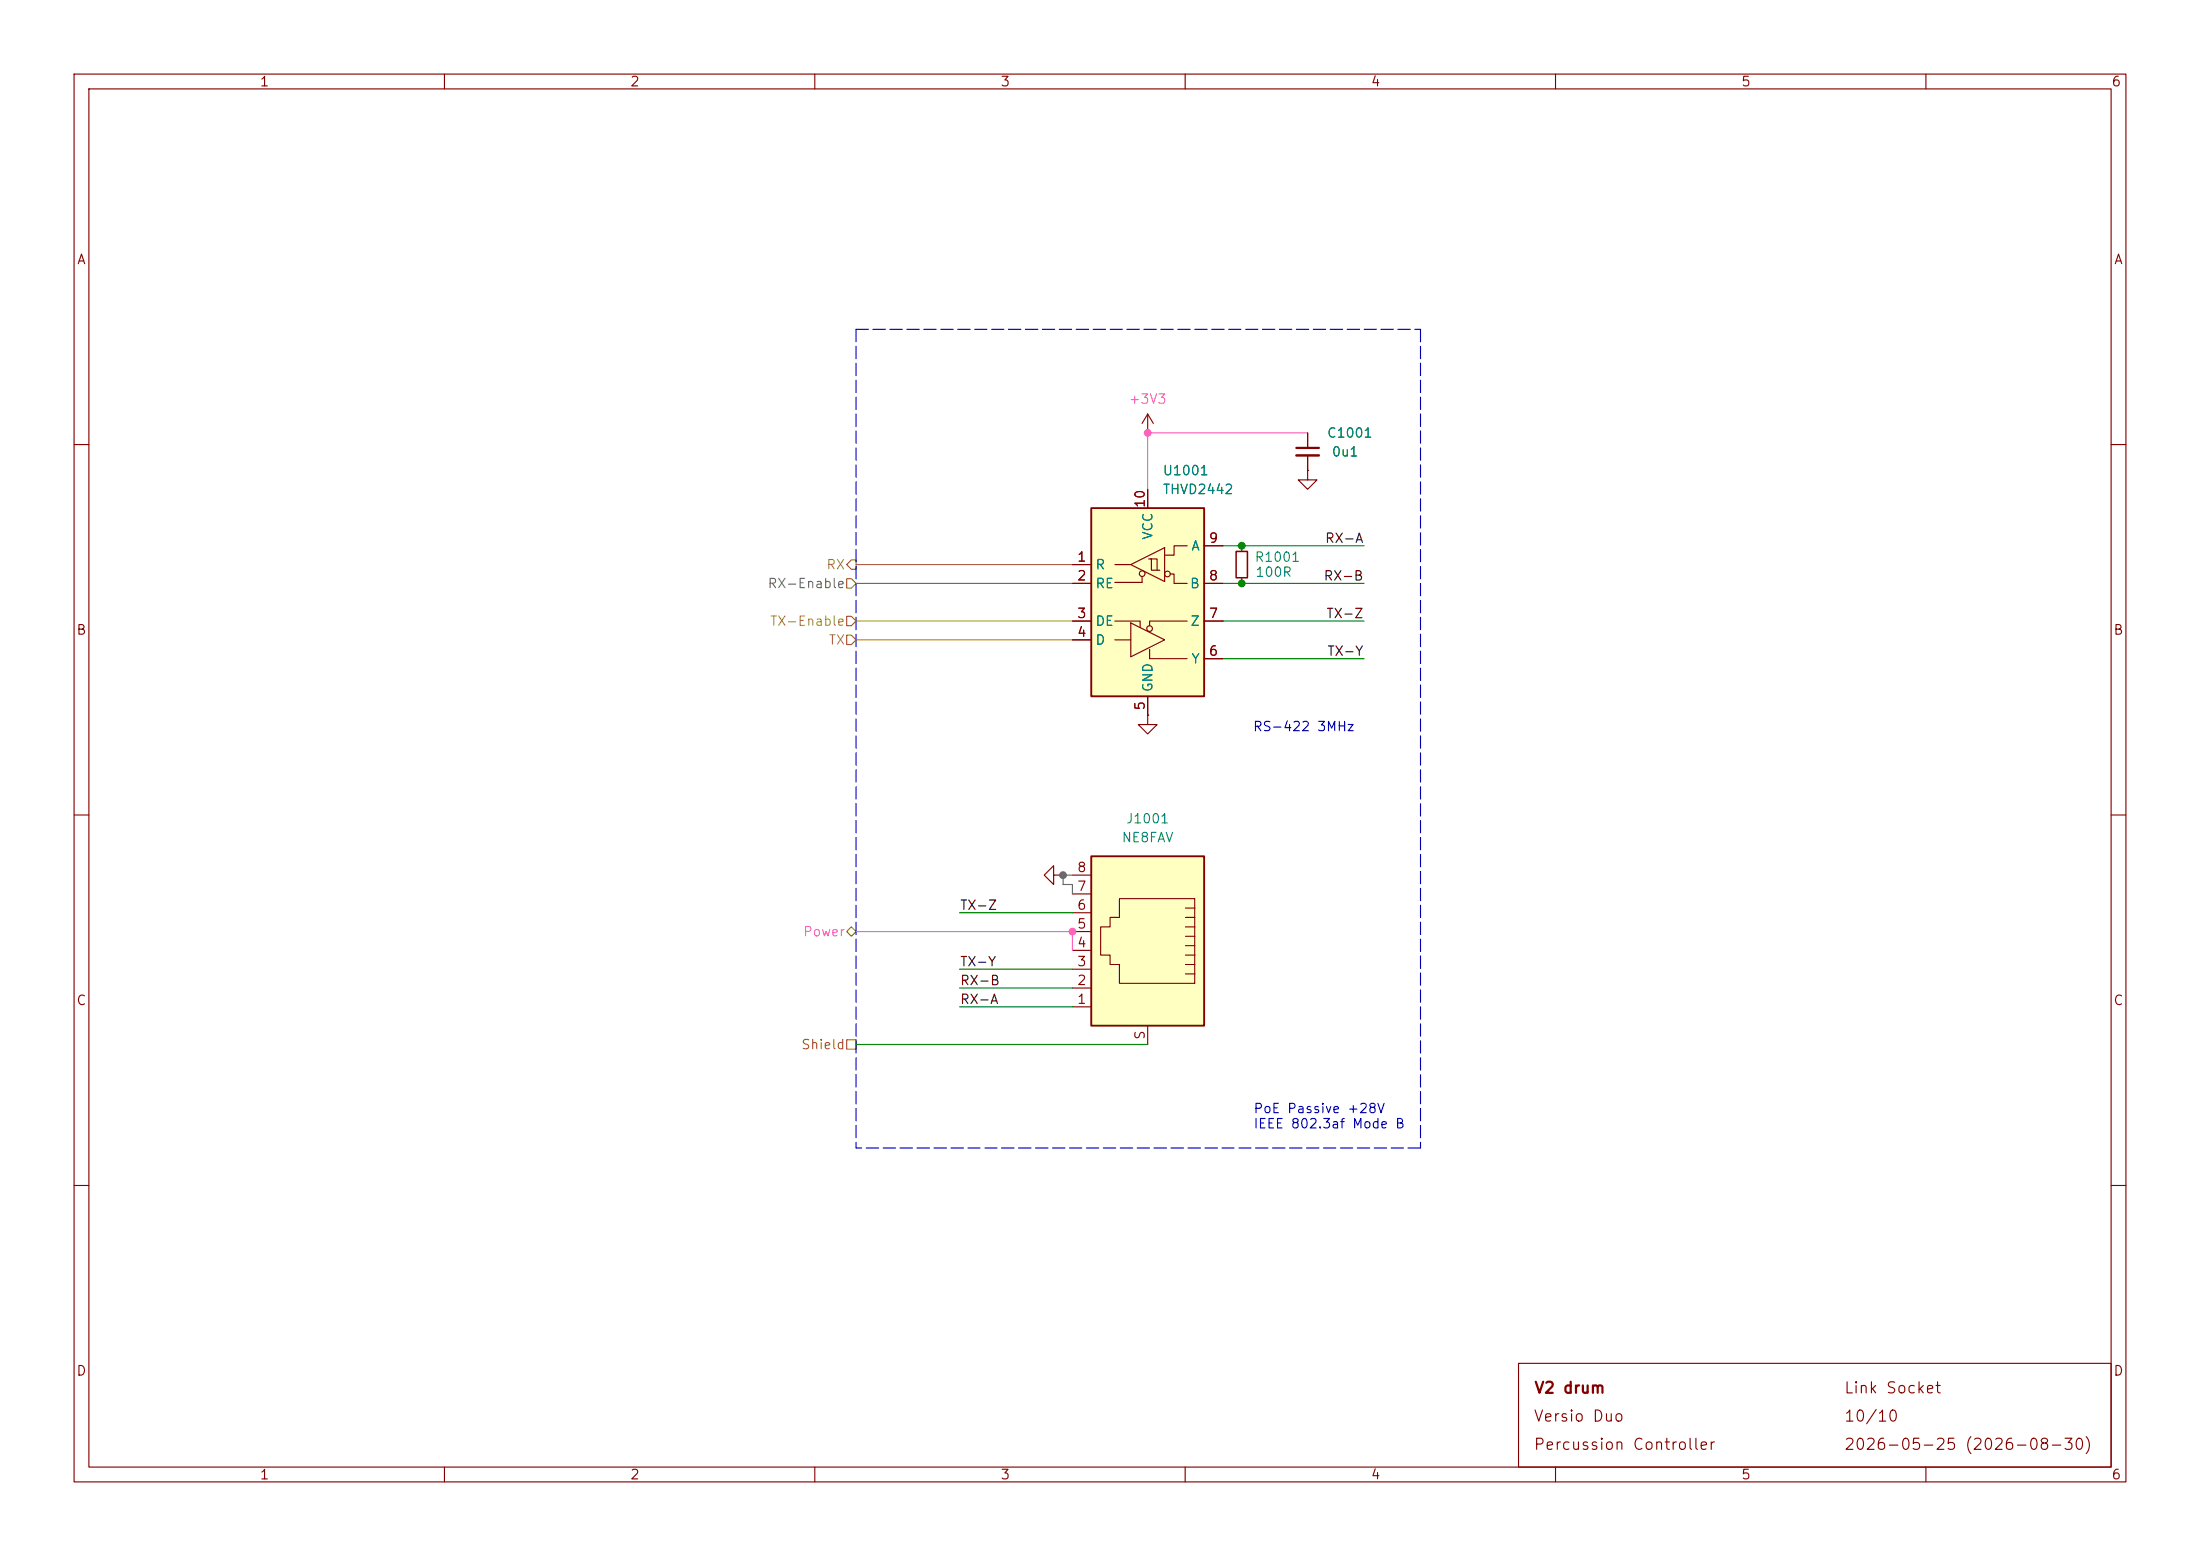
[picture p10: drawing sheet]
(kicad_sch
 (version 20260306)
 (generator "eeschema")
 (generator_version "10.0")
 (paper "A4")
 (title_block
  (title "V2 drum")
  (date "2026-08-30")
  (rev "2026-05-25")
  (company "Versio Duo")
  (comment 1 "Percussion Controller"))
 (lib_symbols
  (symbol "V2_Capacitor:1608_0u1"
   (pin_numbers (hide yes))
   (pin_names
    (offset 0.254) (hide yes)) (exclude_from_sim no) (in_bom yes) (on_board yes)
   (in_pos_files yes)
   (duplicate_pin_numbers_are_jumpers no)
   (property "Reference" "C" (at 2.54 1.27 0) (show_name no) (do_not_autoplace no) (effects (font (size 1.27 1.27)) (justify left)))
   (property "Value" "0u1" (at 2.54 -1.27 0) (show_name no) (do_not_autoplace no) (effects (font (size 1.27 1.27)) (justify left)))
   (property "Footprint" "V2_Capacitor_SMD:C_1608" (at 0 -17.78 0) (show_name no) (do_not_autoplace no) (hide yes) (effects (font (size 1.27 1.27))))
   (property "Datasheet" "" (at 0 0 0) (show_name no) (do_not_autoplace no) (hide yes) (effects (font (size 1.27 1.27))))
   (property "Description" "" (at 0 -13.462 0) (show_name no) (do_not_autoplace no) (hide yes) (effects (font (size 1.27 1.27))))
   (property "Mouser" "810-CGA3E2X7R1H104MA" (at 0 -20.32 0) (show_name yes) (do_not_autoplace no) (hide yes) (effects (font (size 1.27 1.27))))
   (property "Id" "Capacitor:${SYMBOL_NAME}" (at 0 -15.24 0) (show_name yes) (do_not_autoplace no) (hide yes) (effects (font (size 1.27 1.27))))
   (property "Manufacturer" "TDK" (at 0 -15.24 0) (show_name yes) (do_not_autoplace no) (hide yes) (effects (font (size 1.27 1.27))))
   (property "Product" "CGA3E2X7R1H104M080AA" (at 0 -17.78 0) (show_name yes) (do_not_autoplace no) (hide yes) (effects (font (size 1.27 1.27))))
   (property "Rating" "50V" (at 0 -22.86 0) (show_name yes) (do_not_autoplace no) (hide yes) (effects (font (size 1.27 1.27))))
   (symbol "1608_0u1_0_1"
    (polyline (pts (xy -1.524 0.508) (xy 1.524 0.508)) (stroke (width 0.3048) (type default)) (fill (type none)))
    (polyline (pts (xy -1.524 -0.508) (xy 1.524 -0.508)) (stroke (width 0.3302) (type default)) (fill (type none))))
   (symbol "1608_0u1_1_1"
    (pin passive line (at 0 2.54 270) (length 2.032) (name "" (effects (font (size 1.27 1.27)))) (number "1" (effects (font (size 1.27 1.27)))))
    (pin passive line (at 0 -2.54 90) (length 2.032) (name "" (effects (font (size 1.27 1.27)))) (number "2" (effects (font (size 1.27 1.27))))))
   (embedded_fonts no))
  (symbol "V2_Connector_EtherCon:NE8FAV"
   (pin_names
    (offset 1.016)) (exclude_from_sim no) (in_bom yes) (on_board yes)
   (in_pos_files yes)
   (duplicate_pin_numbers_are_jumpers no)
   (property "Reference" "J" (at -5.08 17.78 0) (show_name no) (do_not_autoplace no) (effects (font (size 1.27 1.27)) (justify right)))
   (property "Value" "NE8FAV" (at 2.54 13.97 0) (show_name no) (do_not_autoplace no) (effects (font (size 1.27 1.27)) (justify left)))
   (property "Footprint" "V2_Connector_EtherCon:NE8FAV" (at 0 -22.86 0) (show_name no) (do_not_autoplace no) (hide yes) (effects (font (size 1.27 1.27))))
   (property "Datasheet" "" (at 0 0.635 90) (show_name no) (do_not_autoplace no) (hide yes) (effects (font (size 1.27 1.27))))
   (property "Description" "" (at 0 0 0) (show_name no) (do_not_autoplace no) (hide yes) (effects (font (size 1.27 1.27))))
   (property "Mouser" "568-NE8FAV-SD" (at 0 -30.48 0) (show_name yes) (do_not_autoplace no) (hide yes) (effects (font (size 1.27 1.27))))
   (property "Manufacturer" "Neutrik" (at 0 -25.4 0) (show_name yes) (do_not_autoplace no) (hide yes) (effects (font (size 1.27 1.27))))
   (property "Product" "NE8FAV-SD" (at 0 -27.94 0) (show_name yes) (do_not_autoplace no) (hide yes) (effects (font (size 1.27 1.27))))
   (property "Id" "EtherCon:${SYMBOL_NAME}" (at 0 -33.02 0) (show_name yes) (do_not_autoplace no) (hide yes) (effects (font (size 1.27 1.27))))
   (property "Rating" "CAT5e" (at 0 -35.56 0) (show_name yes) (do_not_autoplace no) (hide yes) (effects (font (size 1.27 1.27))))
   (symbol "NE8FAV_0_1"
    (polyline (pts (xy -6.35 1.905) (xy -5.08 1.905) (xy -5.08 1.905)) (stroke (width 0) (type default)) (fill (type none)))
    (polyline (pts (xy -6.35 0.635) (xy -5.08 0.635) (xy -5.08 0.635)) (stroke (width 0) (type default)) (fill (type none)))
    (polyline (pts (xy -6.35 -0.635) (xy -5.08 -0.635) (xy -5.08 -0.635)) (stroke (width 0) (type default)) (fill (type none)))
    (polyline (pts (xy -6.35 -1.905) (xy -5.08 -1.905) (xy -5.08 -1.905)) (stroke (width 0) (type default)) (fill (type none)))
    (polyline (pts (xy -6.35 -3.175) (xy -5.08 -3.175) (xy -5.08 -3.175)) (stroke (width 0) (type default)) (fill (type none)))
    (polyline (pts (xy -6.35 -4.445) (xy -6.35 6.985) (xy 3.81 6.985) (xy 3.81 4.445) (xy 5.08 4.445) (xy 5.08 3.175) (xy 6.35 3.175) (xy 6.35 -0.635) (xy 5.08 -0.635) (xy 5.08 -1.905) (xy 3.81 -1.905) (xy 3.81 -4.445) (xy -6.35 -4.445) (xy -6.35 -4.445)) (stroke (width 0) (type default)) (fill (type none)))
    (polyline (pts (xy -5.08 5.715) (xy -6.35 5.715)) (stroke (width 0) (type default)) (fill (type none)))
    (polyline (pts (xy -5.08 4.445) (xy -6.35 4.445)) (stroke (width 0) (type default)) (fill (type none)))
    (polyline (pts (xy -5.08 3.175) (xy -6.35 3.175) (xy -6.35 3.175)) (stroke (width 0) (type default)) (fill (type none)))
    (rectangle (start 7.62 12.7) (end -7.62 -10.16) (stroke (width 0.254) (type default)) (fill (type background))))
   (symbol "NE8FAV_1_1"
    (pin passive line (at 10.16 -7.62 180) (length 2.54) (name "" (effects (font (size 1.27 1.27)))) (number "1" (effects (font (size 1.27 1.27)))))
    (pin passive line (at 10.16 -5.08 180) (length 2.54) (name "" (effects (font (size 1.27 1.27)))) (number "2" (effects (font (size 1.27 1.27)))))
    (pin passive line (at 10.16 -2.54 180) (length 2.54) (name "" (effects (font (size 1.27 1.27)))) (number "3" (effects (font (size 1.27 1.27)))))
    (pin passive line (at 10.16 0 180) (length 2.54) (name "" (effects (font (size 1.27 1.27)))) (number "4" (effects (font (size 1.27 1.27)))))
    (pin passive line (at 10.16 2.54 180) (length 2.54) (name "" (effects (font (size 1.27 1.27)))) (number "5" (effects (font (size 1.27 1.27)))))
    (pin passive line (at 10.16 5.08 180) (length 2.54) (name "" (effects (font (size 1.27 1.27)))) (number "6" (effects (font (size 1.27 1.27)))))
    (pin passive line (at 10.16 7.62 180) (length 2.54) (name "" (effects (font (size 1.27 1.27)))) (number "7" (effects (font (size 1.27 1.27)))))
    (pin passive line (at 10.16 10.16 180) (length 2.54) (name "" (effects (font (size 1.27 1.27)))) (number "8" (effects (font (size 1.27 1.27)))))
    (pin passive line (at 0 -12.7 90) (length 2.54) (name "" (effects (font (size 1.27 1.27)))) (number "S" (effects (font (size 1.27 1.27))))))
   (embedded_fonts no))
  (symbol "V2_Interface_RS485:THVD2442" (exclude_from_sim no) (in_bom yes) (on_board yes)
   (in_pos_files yes)
   (duplicate_pin_numbers_are_jumpers no)
   (property "Reference" "U" (at 2.54 17.78 0) (show_name no) (do_not_autoplace no) (effects (font (size 1.27 1.27)) (justify left)))
   (property "Value" "THVD2442" (at 2.54 15.24 0) (show_name no) (do_not_autoplace no) (effects (font (size 1.27 1.27)) (justify left)))
   (property "Footprint" "V2_Package_SON:VSON-10-4-1EP_3x3mm_P0.5mm_EP1.65x2.4mm_ThermalVias" (at 0 -43.18 0) (show_name no) (do_not_autoplace no) (hide yes) (effects (font (size 1.27 1.27))))
   (property "Datasheet" "" (at 0 -22.86 0) (show_name no) (do_not_autoplace no) (hide yes) (effects (font (size 1.27 1.27))))
   (property "Description" "" (at 0 0 0) (show_name no) (do_not_autoplace no) (hide yes) (effects (font (size 1.27 1.27))))
   (property "Mouser" "595-THVD2442DRCR" (at 0 -36.83 0) (show_name yes) (do_not_autoplace no) (hide yes) (effects (font (size 1.27 1.27))))
   (property "Product" "THVD2442DRCR " (at 0 -34.29 0) (show_name yes) (do_not_autoplace no) (hide yes) (effects (font (size 1.27 1.27))))
   (property "Manufacturer" "Texas Instruments" (at 0 -29.21 0) (show_name yes) (do_not_autoplace no) (hide yes) (effects (font (size 1.27 1.27))))
   (property "Id" "RS485:${SYMBOL_NAME}" (at 0 -31.75 0) (show_name yes) (do_not_autoplace no) (hide yes) (effects (font (size 1.27 1.27))))
   (property "Rating" "20Mbps" (at 1.27 -39.37 0) (show_name yes) (do_not_autoplace no) (hide yes) (effects (font (size 1.27 1.27))))
   (symbol "THVD2442_0_1"
    (rectangle (start -7.62 12.7) (end 7.62 -12.7) (stroke (width 0.254) (type default)) (fill (type background)))
    (polyline (pts (xy -4.445 -5.08) (xy -2.286 -5.08)) (stroke (width 0) (type default)) (fill (type none)))
    (polyline (pts (xy -2.286 5.08) (xy -4.4335 5.08)) (stroke (width 0) (type default)) (fill (type none)))
    (polyline (pts (xy -2.286 -2.794) (xy -2.286 -7.366) (xy 2.286 -5.08) (xy -2.286 -2.794)) (stroke (width 0) (type default)) (fill (type none)))
    (polyline (pts (xy -1.016 -3.429) (xy -1.016 -2.54) (xy -4.445 -2.54)) (stroke (width 0) (type default)) (fill (type none)))
    (polyline (pts (xy -0.762 3.429) (xy -0.762 2.667)) (stroke (width 0) (type default)) (fill (type none)))
    (polyline (pts (xy -0.762 2.667) (xy -4.4468 2.6741)) (stroke (width 0) (type default)) (fill (type none)))
    (circle (center -0.7445 3.8547) (radius 0.381) (stroke (width 0) (type default)) (fill (type none)))
    (circle (center 0.254 -3.556) (radius 0.381) (stroke (width 0) (type default)) (fill (type none)))
    (polyline (pts (xy 1.27 4.318) (xy 1.27 5.842) (xy 0.381 5.842)) (stroke (width 0) (type default)) (fill (type none)))
    (polyline (pts (xy 1.651 4.318) (xy 0.635 4.318) (xy 0.508 4.318) (xy 0.508 5.842) (xy 0.127 5.842)) (stroke (width 0) (type default)) (fill (type none)))
    (polyline (pts (xy 2.286 7.366) (xy 2.286 2.794) (xy -2.286 5.08) (xy 2.286 7.366)) (stroke (width 0) (type default)) (fill (type none)))
    (polyline (pts (xy 2.286 6.35) (xy 3.556 6.35) (xy 3.556 7.62) (xy 5.334 7.62)) (stroke (width 0) (type default)) (fill (type none)))
    (circle (center 2.667 3.81) (radius 0.381) (stroke (width 0) (type default)) (fill (type none)))
    (polyline (pts (xy 3.048 3.81) (xy 3.556 3.81) (xy 3.556 2.54) (xy 5.334 2.54)) (stroke (width 0) (type default)) (fill (type none)))
    (polyline (pts (xy 5.334 -2.54) (xy 0.254 -2.54) (xy 0.254 -3.175)) (stroke (width 0) (type default)) (fill (type none)))
    (polyline (pts (xy 5.334 -7.62) (xy 0.254 -7.62) (xy 0.254 -6.35)) (stroke (width 0) (type default)) (fill (type none))))
   (symbol "THVD2442_1_1"
    (pin output line (at -10.16 5.08 0) (length 2.54) (name "R" (effects (font (size 1.27 1.27)))) (number "1" (effects (font (size 1.27 1.27)))))
    (pin input line (at -10.16 2.54 0) (length 2.54) (name "RE" (effects (font (size 1.27 1.27)))) (number "2" (effects (font (size 1.27 1.27)))))
    (pin input line (at -10.16 -2.54 0) (length 2.54) (name "DE" (effects (font (size 1.27 1.27)))) (number "3" (effects (font (size 1.27 1.27)))))
    (pin input line (at -10.16 -5.08 0) (length 2.54) (name "D" (effects (font (size 1.27 1.27)))) (number "4" (effects (font (size 1.27 1.27)))))
    (pin power_in line (at 0 -15.24 90) (length 2.54) (name "GND" (effects (font (size 1.27 1.27)))) (number "5" (effects (font (size 1.27 1.27)))))
    (pin output line (at 10.16 -7.62 180) (length 2.54) (name "Y" (effects (font (size 1.27 1.27)))) (number "6" (effects (font (size 1.27 1.27)))))
    (pin output line (at 10.16 -2.54 180) (length 2.54) (name "Z" (effects (font (size 1.27 1.27)))) (number "7" (effects (font (size 1.27 1.27)))))
    (pin input line (at 10.16 2.54 180) (length 2.54) (name "B" (effects (font (size 1.27 1.27)))) (number "8" (effects (font (size 1.27 1.27)))))
    (pin input line (at 10.16 7.62 180) (length 2.54) (name "A" (effects (font (size 1.27 1.27)))) (number "9" (effects (font (size 1.27 1.27)))))
    (pin power_in line (at 0 15.24 270) (length 2.54) (name "VCC" (effects (font (size 1.27 1.27)))) (number "10" (effects (font (size 1.27 1.27)))))
    (pin passive line (at 0 -15.24 90) (length 2.54) (hide yes) (name "GND" (effects (font (size 1.27 1.27)))) (number "11" (effects (font (size 1.27 1.27))))))
   (embedded_fonts no))
  (symbol "V2_Resistor:1608_100R"
   (pin_numbers (hide yes))
   (pin_names
    (offset 0.254) (hide yes)) (exclude_from_sim no) (in_bom yes) (on_board yes)
   (in_pos_files yes)
   (duplicate_pin_numbers_are_jumpers no)
   (property "Reference" "R" (at 1.27 1.27 0) (show_name no) (do_not_autoplace no) (effects (font (size 1.27 1.27)) (justify left)))
   (property "Value" "100R" (at 1.27 -1.27 0) (show_name no) (do_not_autoplace no) (effects (font (size 1.27 1.27)) (justify left)))
   (property "Footprint" "V2_Resistor_SMD:R_1608" (at 0 -16.51 0) (show_name no) (do_not_autoplace no) (hide yes) (effects (font (size 1.27 1.27))))
   (property "Datasheet" "" (at 0 0 0) (show_name no) (do_not_autoplace no) (hide yes) (effects (font (size 1.27 1.27))))
   (property "Description" "" (at 0 -12.192 0) (show_name no) (do_not_autoplace no) (hide yes) (effects (font (size 1.27 1.27))))
   (property "Mouser" "71-CRCW0603100RFKEAH" (at 0 -25.4 0) (show_name yes) (do_not_autoplace no) (hide yes) (effects (font (size 1.27 1.27))))
   (property "Id" "Resistor:${SYMBOL_NAME}" (at 0 -13.97 0) (show_name yes) (do_not_autoplace no) (hide yes) (effects (font (size 1.27 1.27))))
   (property "Rating" "330mW" (at 0 -22.86 0) (show_name yes) (do_not_autoplace no) (hide yes) (effects (font (size 1.27 1.27))))
   (property "Manufacturer" "Vishay" (at 0 -17.78 0) (show_name yes) (do_not_autoplace no) (hide yes) (effects (font (size 1.27 1.27))))
   (property "Product" "CRCW0603100RFKEAHP" (at 0 -20.32 0) (show_name yes) (do_not_autoplace no) (hide yes) (effects (font (size 1.27 1.27))))
   (symbol "1608_100R_0_1"
    (rectangle (start -0.762 1.778) (end 0.762 -1.778) (stroke (width 0.2032) (type default)) (fill (type none))))
   (symbol "1608_100R_1_1"
    (pin passive line (at 0 2.54 270) (length 0.762) (name "" (effects (font (size 1.27 1.27)))) (number "1" (effects (font (size 1.27 1.27)))))
    (pin passive line (at 0 -2.54 90) (length 0.762) (name "" (effects (font (size 1.27 1.27)))) (number "2" (effects (font (size 1.27 1.27))))))
   (embedded_fonts no))
  (symbol "V2_power:+3V3"
   (power global)
   (pin_numbers (hide yes))
   (pin_names
    (offset 0) (hide yes)) (exclude_from_sim no) (in_bom yes) (on_board yes)
   (in_pos_files yes)
   (duplicate_pin_numbers_are_jumpers no)
   (property "Reference" "#PWR" (at 0 -12.7 0) (show_name no) (do_not_autoplace no) (hide yes) (effects (font (size 1.27 1.27))))
   (property "Value" "+3V3" (at 0 5.08 0) (show_name no) (do_not_autoplace no) (effects (font (size 1.27 1.27) (color 255 92 187 1))))
   (property "Footprint" "" (at 0 0 0) (show_name no) (do_not_autoplace no) (hide yes) (effects (font (size 1.27 1.27))))
   (property "Datasheet" "" (at 0 0 0) (show_name no) (do_not_autoplace no) (hide yes) (effects (font (size 1.27 1.27))))
   (property "Description" "" (at 0 -14.986 0) (show_name no) (do_not_autoplace no) (hide yes) (effects (font (size 1.27 1.27))))
   (symbol "+3V3_0_1"
    (polyline (pts (xy -0.762 1.27) (xy 0 2.54)) (stroke (width 0) (type default)) (fill (type none)))
    (polyline (pts (xy 0 2.54) (xy 0.762 1.27)) (stroke (width 0) (type default)) (fill (type none)))
    (polyline (pts (xy 0 0) (xy 0 2.54)) (stroke (width 0) (type default)) (fill (type none))))
   (symbol "+3V3_1_1"
    (pin power_in line (at 0 0 90) (length 0) (name "" (effects (font (size 1.27 1.27)))) (number "1" (effects (font (size 1.27 1.27))))))
   (embedded_fonts no))
  (symbol "V2_power:GND"
   (power global)
   (pin_numbers (hide yes))
   (pin_names
    (offset 0) (hide yes)) (exclude_from_sim no) (in_bom yes) (on_board yes)
   (in_pos_files yes)
   (duplicate_pin_numbers_are_jumpers no)
   (property "Reference" "#PWR" (at 0 -7.62 0) (show_name no) (do_not_autoplace no) (hide yes) (effects (font (size 1.27 1.27))))
   (property "Value" "GND" (at 0 -5.08 0) (show_name no) (do_not_autoplace no) (hide yes) (effects (font (size 1.27 1.27))))
   (property "Footprint" "" (at 0 0 0) (show_name no) (do_not_autoplace no) (hide yes) (effects (font (size 1.27 1.27))))
   (property "Datasheet" "" (at 0 0 0) (show_name no) (do_not_autoplace no) (hide yes) (effects (font (size 1.27 1.27))))
   (property "Description" "" (at 0 -12.7 0) (show_name no) (do_not_autoplace no) (hide yes) (effects (font (size 1.27 1.27))))
   (symbol "GND_0_1"
    (polyline (pts (xy 0 0) (xy 0 -1.27) (xy 1.27 -1.27) (xy 0 -2.54) (xy -1.27 -1.27) (xy 0 -1.27)) (stroke (width 0) (type default)) (fill (type none))))
   (symbol "GND_1_1"
    (pin power_in line (at 0 0 270) (length 0) (name "" (effects (font (size 1.27 1.27)))) (number "1" (effects (font (size 1.27 1.27))))))
   (embedded_fonts no)))
 (text "PoE Passive +28V\nIEEE 802.3af Mode B"
  (exclude_from_sim no)
  (at 169.164 150.876 0)
  (effects (font (size 1.27 1.27)) (justify left)))
 (text "RS-422 3MHz"
  (exclude_from_sim no)
  (at 176.022 98.298 0)
  (effects (font (size 1.27 1.27))))
 (junction
  (at 143.51 118.11)
  (diameter 0)
  (color 0 0 0 0))
 (junction
  (at 154.94 58.42)
  (diameter 0)
  (color 0 0 0 0))
 (junction
  (at 144.78 125.73)
  (diameter 0)
  (color 0 0 0 0))
 (junction
  (at 167.64 73.66)
  (diameter 0)
  (color 0 0 0 0))
 (junction
  (at 167.64 78.74)
  (diameter 0)
  (color 0 0 0 0))
 (wire
  (pts (xy 144.78 125.73) (xy 144.78 128.27))
  (stroke (width 0) (type default)))
 (wire
  (pts (xy 144.78 133.35) (xy 129.54 133.35))
  (stroke (width 0) (type default)))
 (wire
  (pts (xy 154.94 58.42) (xy 176.53 58.42))
  (stroke (width 0) (type default)))
 (wire
  (pts (xy 115.57 78.74) (xy 144.78 78.74))
  (stroke (width 0) (type default)))
 (wire
  (pts (xy 144.78 135.89) (xy 129.54 135.89))
  (stroke (width 0) (type default)))
 (wire
  (pts (xy 115.57 83.82) (xy 144.78 83.82))
  (stroke (width 0) (type default)))
 (polyline
  (pts (xy 115.57 44.45) (xy 115.57 154.94))
  (stroke (width 0) (type dash)))
 (wire
  (pts (xy 144.78 119.38) (xy 144.78 120.65))
  (stroke (width 0) (type default)))
 (polyline
  (pts (xy 115.57 44.45) (xy 191.77 44.45))
  (stroke (width 0) (type dash)))
 (wire
  (pts (xy 115.57 76.2) (xy 144.78 76.2))
  (stroke (width 0) (type default)))
 (wire
  (pts (xy 144.78 119.38) (xy 143.51 119.38))
  (stroke (width 0) (type default)))
 (wire
  (pts (xy 144.78 130.81) (xy 129.54 130.81))
  (stroke (width 0) (type default)))
 (wire
  (pts (xy 165.1 88.9) (xy 184.15 88.9))
  (stroke (width 0) (type default)))
 (wire
  (pts (xy 115.57 140.97) (xy 154.94 140.97))
  (stroke (width 0) (type default)))
 (wire
  (pts (xy 165.1 78.74) (xy 167.64 78.74))
  (stroke (width 0) (type default)))
 (wire
  (pts (xy 144.78 123.19) (xy 129.54 123.19))
  (stroke (width 0) (type default)))
 (wire
  (pts (xy 167.64 73.66) (xy 184.15 73.66))
  (stroke (width 0) (type default)))
 (wire
  (pts (xy 165.1 83.82) (xy 184.15 83.82))
  (stroke (width 0) (type default)))
 (wire
  (pts (xy 167.64 78.74) (xy 184.15 78.74))
  (stroke (width 0) (type default)))
 (wire
  (pts (xy 154.94 58.42) (xy 154.94 66.04))
  (stroke (width 0) (type default)))
 (polyline
  (pts (xy 191.77 44.45) (xy 191.77 154.94))
  (stroke (width 0) (type dash)))
 (wire
  (pts (xy 165.1 73.66) (xy 167.64 73.66))
  (stroke (width 0) (type default)))
 (wire
  (pts (xy 115.57 125.73) (xy 144.78 125.73))
  (stroke (width 0) (type default)))
 (polyline
  (pts (xy 191.77 154.94) (xy 115.57 154.94))
  (stroke (width 0) (type dash)))
 (wire
  (pts (xy 143.51 119.38) (xy 143.51 118.11))
  (stroke (width 0) (type default)))
 (wire
  (pts (xy 115.57 86.36) (xy 144.78 86.36))
  (stroke (width 0) (type default)))
 (wire
  (pts (xy 144.78 118.11) (xy 143.51 118.11))
  (stroke (width 0) (type default)))
 (label "TX-Y"
  (at 129.54 130.81 0)
  (effects (font (size 1.27 1.27)) (justify left bottom)))
 (label "RX-A"
  (at 129.54 135.89 0)
  (effects (font (size 1.27 1.27)) (justify left bottom)))
 (label "TX-Z"
  (at 129.54 123.19 0)
  (effects (font (size 1.27 1.27)) (justify left bottom)))
 (label "RX-B"
  (at 129.54 133.35 0)
  (effects (font (size 1.27 1.27)) (justify left bottom)))
 (label "TX-Y"
  (at 184.15 88.9 180)
  (effects (font (size 1.27 1.27)) (justify right bottom)))
 (label "RX-A"
  (at 184.15 73.66 180)
  (effects (font (size 1.27 1.27)) (justify right bottom)))
 (label "RX-B"
  (at 184.15 78.74 180)
  (effects (font (size 1.27 1.27)) (justify right bottom)))
 (label "TX-Z"
  (at 184.15 83.82 180)
  (effects (font (size 1.27 1.27)) (justify right bottom)))
 (hierarchical_label "TX-Enable"
  (shape input)
  (at 115.57 83.82 180)
  (effects (font (size 1.27 1.27)) (justify right)))
 (hierarchical_label "RX-Enable"
  (shape input)
  (at 115.57 78.74 180)
  (effects (font (size 1.27 1.27)) (justify right)))
 (hierarchical_label "Shield"
  (shape passive)
  (at 115.57 140.97 180)
  (effects (font (size 1.27 1.27)) (justify right)))
 (hierarchical_label "TX"
  (shape input)
  (at 115.57 86.36 180)
  (effects (font (size 1.27 1.27)) (justify right)))
 (hierarchical_label "Power"
  (shape bidirectional)
  (at 115.57 125.73 180)
  (effects (font (size 1.27 1.27)) (justify right)))
 (hierarchical_label "RX"
  (shape output)
  (at 115.57 76.2 180)
  (effects (font (size 1.27 1.27)) (justify right)))
 (symbol
  (lib_id "V2_power:+3V3")
  (at 154.94 58.42 0)
  (unit 1)
  (body_style 1)
  (exclude_from_sim no)
  (in_bom yes)
  (on_board yes)
  (in_pos_files yes)
  (dnp no)
  (property "Reference" "#PWR01002" (at 154.94 62.23 0) (hide yes) (show_name no) (do_not_autoplace no) (effects (font (size 1.27 1.27))))
  (property "Value" "+3V3" (at 154.94 53.848 0) (show_name no) (do_not_autoplace no) (effects (font (size 1.27 1.27) (color 255 92 187 1))))
  (property "Footprint" "" (at 154.94 58.42 0) (hide yes) (show_name no) (do_not_autoplace no) (effects (font (size 1.27 1.27))))
  (property "Datasheet" "" (at 154.94 58.42 0) (hide yes) (show_name no) (do_not_autoplace no) (effects (font (size 1.27 1.27))))
  (property "Description" "" (at 154.94 58.42 0) (hide yes) (show_name no) (do_not_autoplace no) (effects (font (size 1.27 1.27))))
  (pin "1"))
 (symbol
  (lib_id "V2_Interface_RS485:THVD2442")
  (at 154.94 81.28 0)
  (unit 1)
  (body_style 1)
  (exclude_from_sim no)
  (in_bom yes)
  (on_board yes)
  (in_pos_files yes)
  (dnp no)
  (property "Reference" "U1001" (at 156.8959 63.5 0) (show_name no) (do_not_autoplace no) (effects (font (size 1.27 1.27)) (justify left)))
  (property "Value" "THVD2442" (at 156.8959 66.04 0) (show_name no) (do_not_autoplace no) (effects (font (size 1.27 1.27)) (justify left)))
  (property "Footprint" "V2_Package_SON:VSON-10-4-1EP_3x3mm_P0.5mm_EP1.65x2.4mm_ThermalVias" (at 154.94 124.46 0) (hide yes) (show_name no) (do_not_autoplace no) (effects (font (size 1.27 1.27))))
  (property "Datasheet" "" (at 154.94 104.14 0) (hide yes) (show_name no) (do_not_autoplace no) (effects (font (size 1.27 1.27))))
  (property "Description" "" (at 154.94 81.28 0) (hide yes) (show_name no) (do_not_autoplace no) (effects (font (size 1.27 1.27))))
  (property "Mouser" "595-THVD2442DRCR" (at 154.94 81.28 0) (hide yes) (show_name no) (do_not_autoplace no) (effects (font (size 1.27 1.27))))
  (property "Product" "THVD2442DRCR " (at 154.94 114.3 0) (hide yes) (show_name no) (do_not_autoplace no) (effects (font (size 1.27 1.27))))
  (property "Manufacturer" "Texas Instruments" (at 154.94 111.76 0) (hide yes) (show_name no) (do_not_autoplace no) (effects (font (size 1.27 1.27))))
  (property "Id" "RS485:${SYMBOL_NAME}" (at 154.94 113.03 0) (hide yes) (show_name no) (do_not_autoplace no) (effects (font (size 1.27 1.27))))
  (property "Rating" "20Mbps" (at 156.21 120.65 0) (hide yes) (show_name no) (do_not_autoplace no) (effects (font (size 1.27 1.27))))
  (pin "1")
  (pin "10")
  (pin "11")
  (pin "2")
  (pin "3")
  (pin "4")
  (pin "5")
  (pin "6")
  (pin "7")
  (pin "8")
  (pin "9"))
 (symbol
  (lib_id "V2_Connector_EtherCon:NE8FAV")
  (at 154.94 128.27 0)
  (mirror y)
  (unit 1)
  (body_style 1)
  (exclude_from_sim no)
  (in_bom yes)
  (on_board yes)
  (in_pos_files yes)
  (dnp no)
  (fields_autoplaced yes)
  (property "Reference" "J1001" (at 154.94 110.49 0) (show_name no) (do_not_autoplace no) (effects (font (size 1.27 1.27))))
  (property "Value" "NE8FAV" (at 154.94 113.03 0) (show_name no) (do_not_autoplace no) (effects (font (size 1.27 1.27))))
  (property "Footprint" "V2_Connector_EtherCon:NE8FAV" (at 154.94 127.635 90) (hide yes) (show_name no) (do_not_autoplace no) (effects (font (size 1.27 1.27))))
  (property "Datasheet" "" (at 154.94 127.635 90) (hide yes) (show_name no) (do_not_autoplace no) (effects (font (size 1.27 1.27))))
  (property "Description" "" (at 154.94 128.27 0) (hide yes) (show_name no) (do_not_autoplace no) (effects (font (size 1.27 1.27))))
  (property "Mouser" "568-NE8FAV-SD" (at 154.94 153.162 0) (hide yes) (show_name no) (do_not_autoplace no) (effects (font (size 1.27 1.27))))
  (property "Product" "NE8FAV-SD" (at 154.94 156.21 0) (hide yes) (show_name no) (do_not_autoplace no) (effects (font (size 1.27 1.27))))
  (property "Manufacturer" "Neutrik" (at 154.94 153.67 0) (hide yes) (show_name no) (do_not_autoplace no) (effects (font (size 1.27 1.27))))
  (property "Id" "EtherCon:${SYMBOL_NAME}" (at 154.94 161.29 0) (hide yes) (show_name no) (do_not_autoplace no) (effects (font (size 1.27 1.27))))
  (property "Rating" "CAT5e" (at 154.94 163.83 0) (hide yes) (show_name no) (do_not_autoplace no) (effects (font (size 1.27 1.27))))
  (pin "8")
  (pin "S")
  (pin "7")
  (pin "6")
  (pin "5")
  (pin "4")
  (pin "3")
  (pin "2")
  (pin "1"))
 (symbol
  (lib_id "V2_power:GND")
  (at 154.94 96.52 0)
  (unit 1)
  (body_style 1)
  (exclude_from_sim no)
  (in_bom yes)
  (on_board yes)
  (in_pos_files yes)
  (dnp no)
  (property "Reference" "#PWR01003" (at 154.94 102.87 0) (hide yes) (show_name no) (do_not_autoplace no) (effects (font (size 1.27 1.27))))
  (property "Value" "GND" (at 154.94 101.6 0) (hide yes) (show_name no) (do_not_autoplace no) (effects (font (size 1.27 1.27))))
  (property "Footprint" "" (at 154.94 96.52 0) (hide yes) (show_name no) (do_not_autoplace no) (effects (font (size 1.27 1.27))))
  (property "Datasheet" "" (at 154.94 96.52 0) (hide yes) (show_name no) (do_not_autoplace no) (effects (font (size 1.27 1.27))))
  (property "Description" "" (at 154.94 96.52 0) (hide yes) (show_name no) (do_not_autoplace no) (effects (font (size 1.27 1.27))))
  (pin "1"))
 (symbol
  (lib_id "V2_power:GND")
  (at 176.53 63.5 0)
  (unit 1)
  (body_style 1)
  (exclude_from_sim no)
  (in_bom yes)
  (on_board yes)
  (in_pos_files yes)
  (dnp no)
  (property "Reference" "#PWR01004" (at 176.53 69.85 0) (hide yes) (show_name no) (do_not_autoplace no) (effects (font (size 1.27 1.27))))
  (property "Value" "GND" (at 176.53 68.58 0) (hide yes) (show_name no) (do_not_autoplace no) (effects (font (size 1.27 1.27))))
  (property "Footprint" "" (at 176.53 63.5 0) (hide yes) (show_name no) (do_not_autoplace no) (effects (font (size 1.27 1.27))))
  (property "Datasheet" "" (at 176.53 63.5 0) (hide yes) (show_name no) (do_not_autoplace no) (effects (font (size 1.27 1.27))))
  (property "Description" "" (at 176.53 63.5 0) (hide yes) (show_name no) (do_not_autoplace no) (effects (font (size 1.27 1.27))))
  (pin "1"))
 (symbol
  (lib_id "V2_Resistor:1608_100R")
  (at 167.64 76.2 0)
  (unit 1)
  (body_style 1)
  (exclude_from_sim no)
  (in_bom yes)
  (on_board yes)
  (in_pos_files yes)
  (dnp no)
  (property "Reference" "R1001" (at 172.466 75.184 0) (show_name no) (do_not_autoplace no) (effects (font (size 1.27 1.27))))
  (property "Value" "100R" (at 171.958 77.216 0) (show_name no) (do_not_autoplace no) (effects (font (size 1.27 1.27))))
  (property "Footprint" "V2_Resistor_SMD:R_1608" (at 167.64 91.948 0) (hide yes) (show_name no) (do_not_autoplace no) (effects (font (size 1.27 1.27))))
  (property "Datasheet" "" (at 167.64 76.2 0) (hide yes) (show_name no) (do_not_autoplace no) (effects (font (size 1.27 1.27))))
  (property "Description" "" (at 167.64 88.392 0) (hide yes) (show_name no) (do_not_autoplace no) (effects (font (size 1.27 1.27))))
  (property "Mouser" "71-CRCW0603100RFKEAH" (at 167.64 91.694 0) (hide yes) (show_name no) (do_not_autoplace no) (effects (font (size 1.27 1.27))))
  (property "Rating" "330mW" (at 167.64 99.06 0) (hide yes) (show_name no) (do_not_autoplace no) (effects (font (size 1.27 1.27))))
  (property "Manufacturer" "Vishay" (at 167.64 93.98 0) (hide yes) (show_name no) (do_not_autoplace no) (effects (font (size 1.27 1.27))))
  (property "Product" "CRCW0603100RFKEAHP" (at 167.64 96.52 0) (hide yes) (show_name no) (do_not_autoplace no) (effects (font (size 1.27 1.27))))
  (property "Id" "Resistor:${SYMBOL_NAME}" (at 167.64 90.17 0) (hide yes) (show_name no) (do_not_autoplace no) (effects (font (size 1.27 1.27))))
  (pin "1")
  (pin "2"))
 (symbol
  (lib_id "V2_power:GND")
  (at 143.51 118.11 270)
  (mirror x)
  (unit 1)
  (body_style 1)
  (exclude_from_sim no)
  (in_bom yes)
  (on_board yes)
  (in_pos_files yes)
  (dnp no)
  (property "Reference" "#PWR01001" (at 137.16 118.11 0) (hide yes) (show_name no) (do_not_autoplace no) (effects (font (size 1.27 1.27))))
  (property "Value" "GND" (at 138.43 118.11 90) (hide yes) (show_name no) (do_not_autoplace no) (effects (font (size 1.27 1.27))))
  (property "Footprint" "" (at 143.51 118.11 0) (hide yes) (show_name no) (do_not_autoplace no) (effects (font (size 1.27 1.27))))
  (property "Datasheet" "" (at 143.51 118.11 0) (hide yes) (show_name no) (do_not_autoplace no) (effects (font (size 1.27 1.27))))
  (property "Description" "" (at 143.51 118.11 0) (hide yes) (show_name no) (do_not_autoplace no) (effects (font (size 1.27 1.27))))
  (pin "1"))
 (symbol
  (lib_id "V2_Capacitor:1608_0u1")
  (at 176.53 60.96 0)
  (unit 1)
  (body_style 1)
  (exclude_from_sim no)
  (in_bom yes)
  (on_board yes)
  (in_pos_files yes)
  (dnp no)
  (property "Reference" "C1001" (at 179.07 58.4262 0) (show_name no) (do_not_autoplace no) (effects (font (size 1.27 1.27)) (justify left)))
  (property "Value" "0u1" (at 181.61 60.9662 0) (show_name no) (do_not_autoplace no) (effects (font (size 1.27 1.27))))
  (property "Footprint" "V2_Capacitor_SMD:C_1608" (at 176.53 77.978 0) (hide yes) (show_name no) (do_not_autoplace no) (effects (font (size 1.27 1.27))))
  (property "Datasheet" "" (at 176.53 60.96 0) (hide yes) (show_name no) (do_not_autoplace no) (effects (font (size 1.27 1.27))))
  (property "Description" "" (at 176.53 74.422 0) (hide yes) (show_name no) (do_not_autoplace no) (effects (font (size 1.27 1.27))))
  (property "Mouser" "810-CGA3E2X7R1H104MA" (at 176.53 78.232 0) (hide yes) (show_name no) (do_not_autoplace no) (effects (font (size 1.27 1.27))))
  (property "Manufacturer" "TDK" (at 176.53 76.2 0) (hide yes) (show_name no) (do_not_autoplace no) (effects (font (size 1.27 1.27))))
  (property "Product" "CGA3E2X7R1H104M080AA" (at 176.53 78.74 0) (hide yes) (show_name no) (do_not_autoplace no) (effects (font (size 1.27 1.27))))
  (property "Rating" "50V" (at 176.53 83.82 0) (hide yes) (show_name no) (do_not_autoplace no) (effects (font (size 1.27 1.27))))
  (property "Id" "Capacitor:${SYMBOL_NAME}" (at 176.53 76.2 0) (hide yes) (show_name no) (do_not_autoplace no) (effects (font (size 1.27 1.27))))
  (pin "1")
  (pin "2")))
